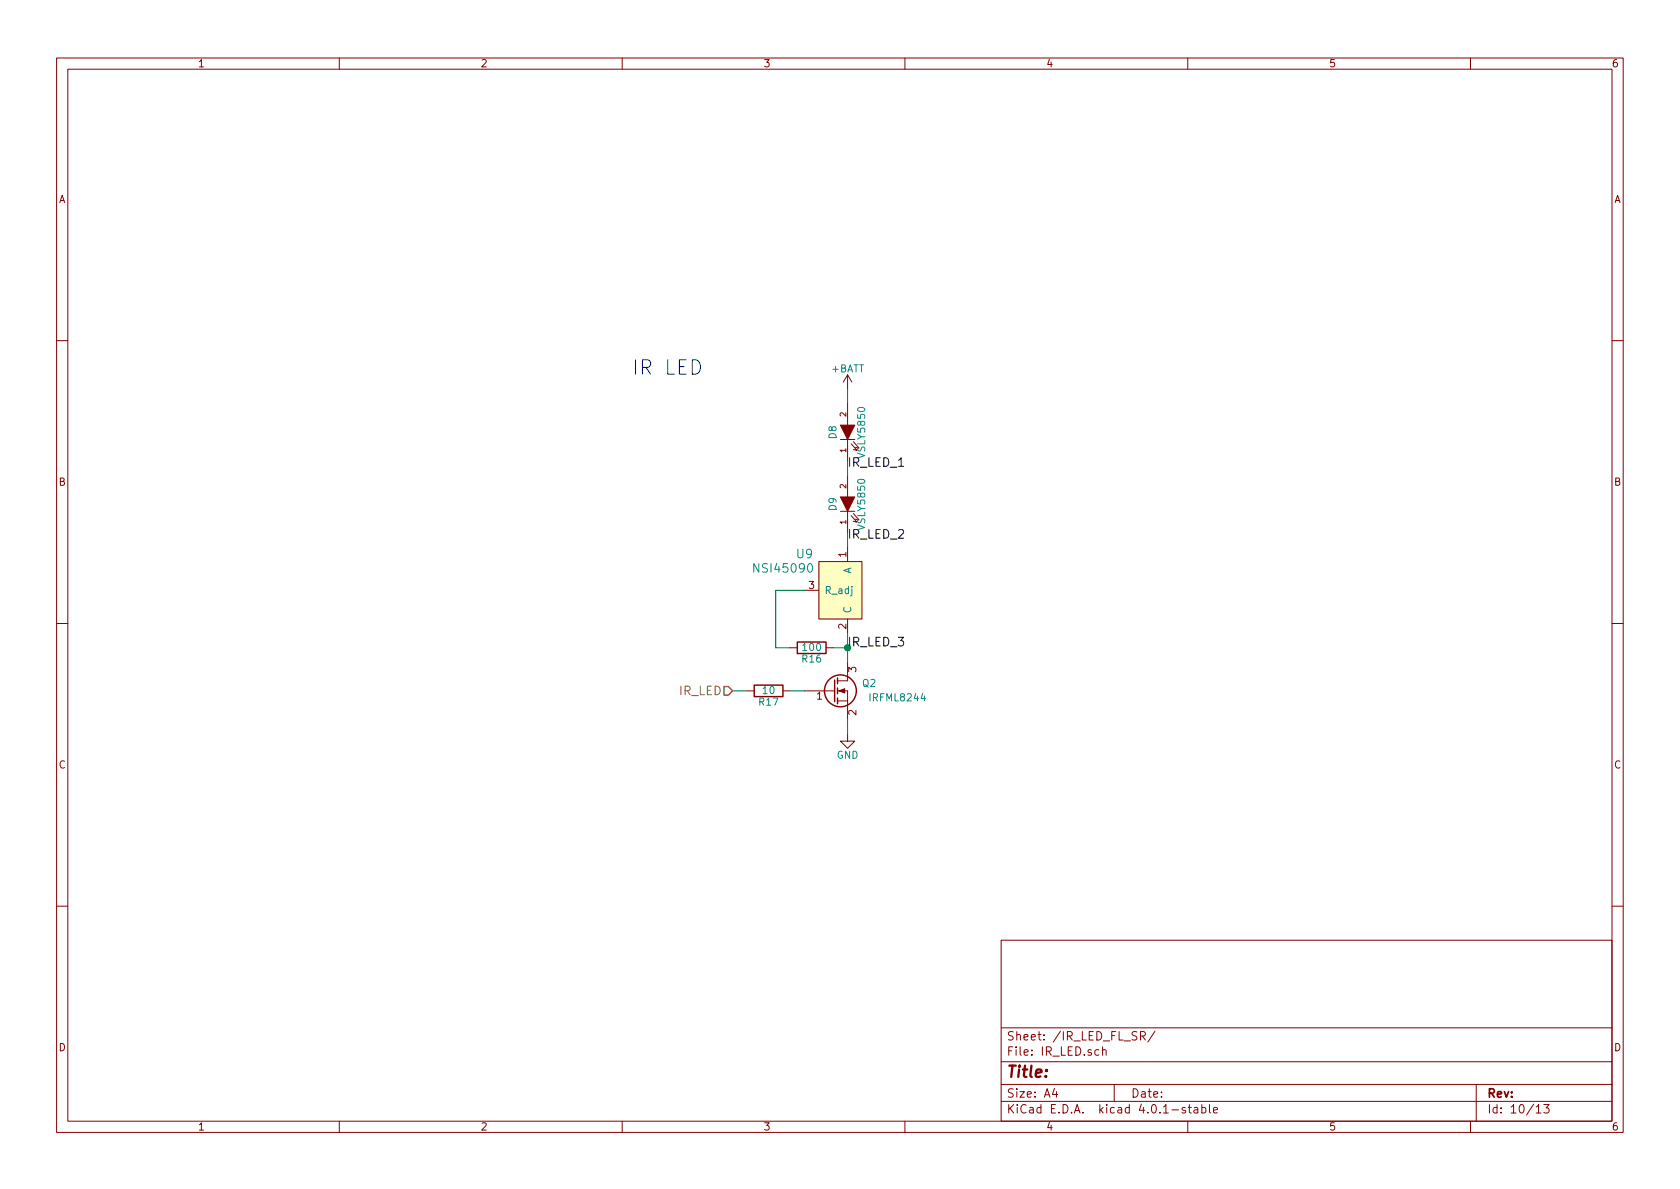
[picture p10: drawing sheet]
<svg xmlns="http://www.w3.org/2000/svg" width="297mm" height="210mm" viewBox="0 0 297 210" stroke-linecap="round" stroke-linejoin="round" font-family="sans-serif">
<g fill="none" stroke="#840000" stroke-width=".18">
<path d="M10 10.3h277v189.9h-277zM12 12.2h273v186.1h-273zM60 10.3v1.9M110 10.3v1.9M160 10.3v1.9M210 10.3v1.9M260 10.3v1.9M10 60.2h2M148.6 77.7h2.5M149.9 66.3v2.5M149.9 71.4v3.8M149.9 77.7v3.8"/>
<path d="M149.9 66.3l-.8 1.3M149.9 66.3l.7 1.3M150.5 78.5l1 1.1-.6-.1M150.9 78.1l1 1.1-.6-.1M285 60.2h2M144.8 99.3h7.6v10.2h-7.6zM148.6 90.4h2.5M149.9 84.1v3.8M149.9 90.4v3.8M149.9 96.8v2.5M150.5 91.2l1 1.1-.6-.1M150.9 90.8l1 1.1-.6-.1"/>
<path d="M10 110.3h2M139.7 114.5h1.3M142.2 104.4h2.6M146 114.5h1.3M149.9 117.1v3.3h-1.8M149.9 109.5v2.5M152.4 106.9h.1M285 110.3h2M132.1 122.2h1.2M138.4 122.2h1.3M142.2 122.2h5.4M148.1 123.9h1.8"/>
<path d="M148.1 122.2h1.8v5M149.9 129.8v1.3h1.2l-1.2 1.2-1.3-1.2h1.3M10 160.2h2M177 166.3h108v32h-108zM285 160.2h2M60 198.3v1.9M110 198.3v1.9M160 198.3v1.9M177 194.8h108M177 191.8h108M177 187.8h108M177 181.8h108"/>
<path d="M186.4 192.5l-.3 1h.9M186.8 193v1M194.3 185.7l-.4-.1-.3 .3v.6l.3 .1 .4-.1M194.9 185.7l.2-.1 .4 .1 .1 .9M194.9 185.1v1.5M197 191.8v3M201.7 183.2l.7-.1 .1-.2-.1-.3-.2-.2h-.5v1.5M202 183.2l.5 .7M204.2 182.3l-1.3 2M209.6 195.9a.37 .37 0 0 0-.6 .1l.1 .3 .5 .1 .1 .1-.3 .3-.4-.1M210 198.3v1.9M210.1 195.8h.5"/>
<path d="M210.3 195.3v1.3l.3 .2M211.2 195.9h.5l.1 .9M211.8 196.2l-.5 .1-.2 .2 .2 .3 .5-.1M212.5 195.9l.4-.1 .3 .3-.1 .6h-.6M212.5 195.3v1.5M213.8 195.3v1.3l.2 .2M214.6 196.3l.7-.1-.1-.3-.4-.1-.2 .2v.7h.6M260 198.3v1.9M261 191.8v6.5M271.6 195.8l.4-.5v1.5M271.6 196.8h.9M272.9 195.3h1l-.5 .6 .4 .1v.7l-.2 .1-.7-.1"/>
</g>
<g fill="none" stroke="#840000" stroke-width=".25">
<path d="M141 113.5h5v2.1h-5zM148.1 119.9v1M133.3 121.2h5.1v2h-5.1zM147.6 120.3v3.8M148.1 121.7v1M148.1 123.4v1.1"/>
<circle cx="148.6" cy="122.2" r="2.82"/>
</g>
<g fill="#840000" stroke="#840000" stroke-width=".18">
<path d="M148.3 122.2l1.1-.4v.7z"/>
<path d="M148.6 87.9h2.5l-1.2 2.5z"/>
<path d="M148.6 75.2h2.5l-1.2 2.5z"/>
</g>
<path d="M149.9 68.8v2.6M149.9 81.5v2.6M149.9 94.2v2.6M142.2 104.4h-5v10.1h2.5M147.3 114.5h2.6M149.9 112v5.1M129.5 122.2h2.6M139.7 122.2h2.5M149.9 127.2v2.6" fill="none" stroke="#008400" stroke-width=".18"/>
<path d="M128 121.4h.8l.7 .8-.7 .7h-.8z" fill="none" stroke="#848400" stroke-width=".25"/>
<path d="M144.8 99.3h7.6v10.2h-7.6z" fill="#ffffc2" stroke="#ffffc2" stroke-width=".18"/>
<text font-size="3.5" fill="#0000c2" x="111.8" y="66.3">IR LED</text>
<text font-size="2.8" fill="#840000" x="178" y="190.5">Title:</text>
<g font-size="2.1">
<text x="149.9" y="82.5">IR_LED_1</text>
<text x="149.9" y="95.2">IR_LED_2</text>
<text x="149.9" y="114.3">IR_LED_3</text>
</g>
<g font-size="2.1" fill="#008484">
<text x="133.7" y="101.3">NSI45090</text>
<text x="140.9" y="98.7">U9</text>
</g>
<text font-size="2.1" fill="#848400" x="120.1" y="122.9">IR_LED</text>
<g font-size="2.1" fill="#840000">
<text x="178" y="184">Sheet: /IR_LED_FL_SR/</text>
<text x="178" y="186.7">File: IR_LED.sch</text>
<text x="178" y="196.9">KiCad E.D.A. kicad 4.0.1-stable</text>
<text x="178" y="194.1">Size: A4</text>
<text x="200" y="194.1">Date:</text>
<text x="263" y="194.1">Rev:</text>
<text x="263" y="196.9">Id: 10/13</text>
</g>
<g font-size="1.8" fill="#840000">
<text x="35" y="11.9">1</text>
<text x="85" y="11.9">2</text>
<text x="135" y="11.9">3</text>
<text x="185" y="11.9">4</text>
<text x="235" y="11.9">5</text>
<text x="285" y="11.9">6</text>
<text x="10.4" y="35.9">A</text>
<text x="285.4" y="35.9">A</text>
<text x="10.4" y="85.9">B</text>
<text x="285.4" y="85.9">B</text>
<text x="149.6" y="98.5" transform="rotate(-90 149.6 98.5)">1</text>
<text x="143" y="104.1">3</text>
<text x="149.6" y="111.2" transform="rotate(-90 149.6 111.2)">2</text>
<text x="151.4" y="118.8" transform="rotate(-90 151.4 118.8)">3</text>
<text x="144.4" y="123.7">1</text>
<text x="151.4" y="126.5" transform="rotate(-90 151.4 126.5)">2</text>
<text x="10.4" y="135.9">C</text>
<text x="285.4" y="135.9">C</text>
<text x="10.4" y="185.9">D</text>
<text x="285.4" y="185.9">D</text>
<text x="35" y="199.9">1</text>
<text x="85" y="199.9">2</text>
<text x="135" y="199.9">3</text>
<text x="185" y="199.9">4</text>
<text x="235" y="199.9">5</text>
<text x="285" y="199.9">6</text>
</g>
<g font-size="1.8" fill="#008484">
<text x="147" y="65.8">+BATT</text>
<text x="147.9" y="77.6" transform="rotate(-90 147.9 77.6)">D8</text>
<text x="153" y="80.7" transform="rotate(-90 153 80.7)">VSLY5850</text>
<text x="147.9" y="90.3" transform="rotate(-90 147.9 90.3)">D9</text>
<text x="153" y="93.4" transform="rotate(-90 153 93.4)">VSLY5850</text>
<text x="150.5" y="101.6" transform="rotate(-90 150.5 101.6)">A</text>
<text x="145.8" y="105">R_adj</text>
<text x="150.5" y="108.5" transform="rotate(-90 150.5 108.5)">C</text>
<text x="141.9" y="117.1">R16</text>
<text x="142" y="115.1">100</text>
<text x="134.3" y="124.8">R17</text>
<text x="134.9" y="122.7">10</text>
<text x="152.5" y="121.5">Q2</text>
<text x="154" y="124">IRFML8244</text>
<text x="147.9" y="134.2">GND</text>
</g>
<g font-size="1.4" fill="#840000">
<text x="149.6" y="73.7" transform="rotate(-90 149.6 73.7)">2</text>
<text x="149.6" y="80" transform="rotate(-90 149.6 80)">1</text>
<text x="149.6" y="86.4" transform="rotate(-90 149.6 86.4)">2</text>
<text x="149.6" y="92.7" transform="rotate(-90 149.6 92.7)">1</text>
</g>
</svg>
